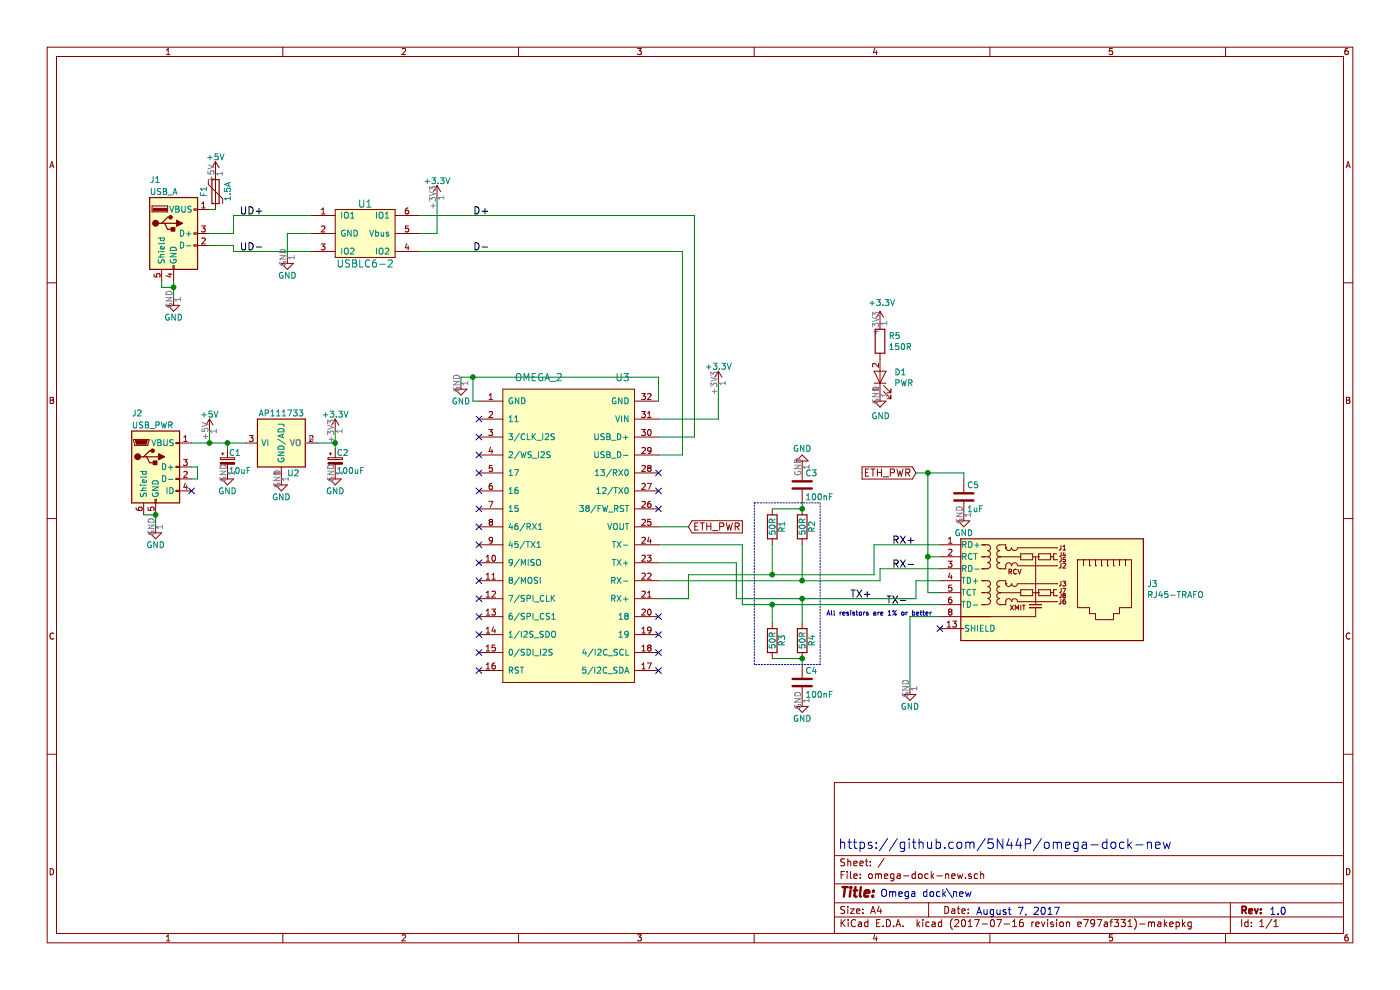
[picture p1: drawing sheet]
EESchema Schematic File Version 2
LIBS:power
LIBS:device
LIBS:transistors
LIBS:conn
LIBS:linear
LIBS:regul
LIBS:74xx
LIBS:cmos4000
LIBS:adc-dac
LIBS:memory
LIBS:xilinx
LIBS:microcontrollers
LIBS:dsp
LIBS:microchip
LIBS:analog_switches
LIBS:motorola
LIBS:texas
LIBS:intel
LIBS:audio
LIBS:interface
LIBS:digital-audio
LIBS:philips
LIBS:display
LIBS:cypress
LIBS:siliconi
LIBS:opto
LIBS:atmel
LIBS:contrib
LIBS:valves
LIBS:omega-dock-new
LIBS:omega-dock-new-cache
EELAYER 26 0
EELAYER END
$Descr A4 11693 8268
encoding utf-8
Sheet 1 1
Title ""
Date ""
Rev ""
Comp ""
Comment1 ""
Comment2 ""
Comment3 ""
Comment4 ""
$EndDescr
$Comp
L USB_OTG J2
U 1 1
P 1300 3900
F 0 "J2" H 1100 4350 50  0000 L CNN
F 1 "USB_PWR" H 1100 4250 50  0000 L CNN
F 2 "Connectors:USB_Micro-B" H 1450 3850 50  0001 C CNN
F 3 "" H 1450 3850 50  0001 C CNN
	1    1300 3900
	1    0    0    -1  
$EndComp
$Comp
L USB_A J1
U 1 1
P 1450 1950
F 0 "J1" H 1250 2400 50  0000 L CNN
F 1 "USB_A" H 1250 2300 50  0000 L CNN
F 2 "Connectors:USB_A" H 1600 1900 50  0001 C CNN
F 3 "" H 1600 1900 50  0001 C CNN
	1    1450 1950
	1    0    0    -1  
$EndComp
$Comp
L +5V #PWR01
U 1 1
P 1800 1450
F 0 "#PWR01" H 1800 1300 50  0001 C CNN
F 1 "+5V" H 1800 1590 50  0000 C CNN
F 2 "" H 1800 1450 50  0001 C CNN
F 3 "" H 1800 1450 50  0001 C CNN
	1    1800 1450
	1    0    0    -1  
$EndComp
Wire Wire Line
	1600 3700 2050 3700
Wire Wire Line
	1750 3700 1750 3600
$Comp
L +5V #PWR02
U 1 1
P 1750 3600
F 0 "#PWR02" H 1750 3450 50  0001 C CNN
F 1 "+5V" H 1750 3740 50  0000 C CNN
F 2 "" H 1750 3600 50  0001 C CNN
F 3 "" H 1750 3600 50  0001 C CNN
	1    1750 3600
	1    0    0    -1  
$EndComp
Wire Wire Line
	1200 4300 1300 4300
$Comp
L GND #PWR03
U 1 1
P 1300 4400
F 0 "#PWR03" H 1300 4150 50  0001 C CNN
F 1 "GND" H 1300 4250 50  0000 C CNN
F 2 "" H 1300 4400 50  0001 C CNN
F 3 "" H 1300 4400 50  0001 C CNN
	1    1300 4400
	1    0    0    -1  
$EndComp
Wire Wire Line
	1300 4300 1300 4400
Connection ~ 1300 4300
Wire Wire Line
	1600 3900 1650 3900
Wire Wire Line
	1650 3900 1650 4000
Wire Wire Line
	1650 4000 1600 4000
Wire Wire Line
	5500 4850 7350 4850
Wire Wire Line
	5500 4550 6200 4550
Wire Wire Line
	5750 4400 5500 4400
Wire Wire Line
	7750 4950 7850 4950
Wire Wire Line
	7750 3950 7750 4950
Wire Wire Line
	7750 4650 7850 4650
Connection ~ 7750 4650
$Comp
L C C5
U 1 1
P 8050 4150
F 0 "C5" H 8075 4250 50  0000 L CNN
F 1 "1uF" H 8075 4050 50  0000 L CNN
F 2 "Capacitors_SMD:C_0805_HandSoldering" H 8088 4000 50  0001 C CNN
F 3 "" H 8050 4150 50  0001 C CNN
	1    8050 4150
	1    0    0    -1  
$EndComp
Wire Wire Line
	7650 3950 8050 3950
Wire Wire Line
	8050 3950 8050 4000
Connection ~ 7750 3950
$Comp
L GND #PWR04
U 1 1
P 8050 4300
F 0 "#PWR04" H 8050 4050 50  0001 C CNN
F 1 "GND" H 8050 4150 50  0000 C CNN
F 2 "" H 8050 4300 50  0001 C CNN
F 3 "" H 8050 4300 50  0001 C CNN
	1    8050 4300
	1    0    0    -1  
$EndComp
$Comp
L R R1
U 1 1
P 6450 4400
F 0 "R1" V 6530 4400 50  0000 C CNN
F 1 "50R" V 6450 4400 50  0000 C CNN
F 2 "Resistors_SMD:R_0805_HandSoldering" V 6380 4400 50  0001 C CNN
F 3 "" H 6450 4400 50  0001 C CNN
	1    6450 4400
	1    0    0    -1  
$EndComp
$Comp
L R R2
U 1 1
P 6700 4400
F 0 "R2" V 6780 4400 50  0000 C CNN
F 1 "50R" V 6700 4400 50  0000 C CNN
F 2 "Resistors_SMD:R_0805_HandSoldering" V 6630 4400 50  0001 C CNN
F 3 "" H 6700 4400 50  0001 C CNN
	1    6700 4400
	1    0    0    -1  
$EndComp
$Comp
L R R3
U 1 1
P 6450 5350
F 0 "R3" V 6530 5350 50  0000 C CNN
F 1 "50R" V 6450 5350 50  0000 C CNN
F 2 "Resistors_SMD:R_0805_HandSoldering" V 6380 5350 50  0001 C CNN
F 3 "" H 6450 5350 50  0001 C CNN
	1    6450 5350
	1    0    0    -1  
$EndComp
$Comp
L R R4
U 1 1
P 6700 5350
F 0 "R4" V 6780 5350 50  0000 C CNN
F 1 "50R" V 6700 5350 50  0000 C CNN
F 2 "Resistors_SMD:R_0805_HandSoldering" V 6630 5350 50  0001 C CNN
F 3 "" H 6700 5350 50  0001 C CNN
	1    6700 5350
	1    0    0    -1  
$EndComp
Wire Wire Line
	6700 4850 6700 4550
Connection ~ 6700 4850
Wire Wire Line
	6450 4800 6450 4550
Connection ~ 6450 4800
Wire Wire Line
	6450 4250 6700 4250
Wire Wire Line
	6700 5500 6450 5500
$Comp
L C C4
U 1 1
P 6700 5700
F 0 "C4" H 6725 5800 50  0000 L CNN
F 1 "100nF" H 6725 5600 50  0000 L CNN
F 2 "Capacitors_SMD:C_0805_HandSoldering" H 6738 5550 50  0001 C CNN
F 3 "" H 6700 5700 50  0001 C CNN
	1    6700 5700
	1    0    0    -1  
$EndComp
$Comp
L C C3
U 1 1
P 6700 4050
F 0 "C3" H 6725 4150 50  0000 L CNN
F 1 "100nF" H 6725 3950 50  0000 L CNN
F 2 "Capacitors_SMD:C_0805_HandSoldering" H 6738 3900 50  0001 C CNN
F 3 "" H 6700 4050 50  0001 C CNN
	1    6700 4050
	1    0    0    -1  
$EndComp
Wire Wire Line
	6700 5500 6700 5550
Connection ~ 6700 5500
Wire Wire Line
	6700 4250 6700 4200
Connection ~ 6700 4250
$Comp
L GND #PWR05
U 1 1
P 6700 3900
F 0 "#PWR05" H 6700 3650 50  0001 C CNN
F 1 "GND" H 6700 3750 50  0000 C CNN
F 2 "" H 6700 3900 50  0001 C CNN
F 3 "" H 6700 3900 50  0001 C CNN
	1    6700 3900
	-1   0    0    1   
$EndComp
$Comp
L GND #PWR06
U 1 1
P 6700 5850
F 0 "#PWR06" H 6700 5600 50  0001 C CNN
F 1 "GND" H 6700 5700 50  0000 C CNN
F 2 "" H 6700 5850 50  0001 C CNN
F 3 "" H 6700 5850 50  0001 C CNN
	1    6700 5850
	1    0    0    -1  
$EndComp
Wire Wire Line
	7600 5150 7850 5150
Wire Wire Line
	7600 5150 7600 5750
Wire Wire Line
	1750 1950 1950 1950
Wire Wire Line
	1950 1950 1950 1800
Wire Wire Line
	1950 1800 2600 1800
Wire Wire Line
	1750 2050 1950 2050
Wire Wire Line
	1950 2050 1950 2100
Wire Wire Line
	1950 2100 2600 2100
$Comp
L GND #PWR07
U 1 1
P 2400 2150
F 0 "#PWR07" H 2400 1900 50  0001 C CNN
F 1 "GND" H 2400 2000 50  0000 C CNN
F 2 "" H 2400 2150 50  0001 C CNN
F 3 "" H 2400 2150 50  0001 C CNN
	1    2400 2150
	1    0    0    -1  
$EndComp
$Comp
L +3.3V #PWR08
U 1 1
P 3650 1650
F 0 "#PWR08" H 3650 1500 50  0001 C CNN
F 1 "+3.3V" H 3650 1790 50  0000 C CNN
F 2 "" H 3650 1650 50  0001 C CNN
F 3 "" H 3650 1650 50  0001 C CNN
	1    3650 1650
	1    0    0    -1  
$EndComp
Wire Wire Line
	2600 1950 2400 1950
Wire Wire Line
	2400 1950 2400 2150
Wire Wire Line
	3500 1950 3650 1950
Wire Wire Line
	3650 1950 3650 1650
Wire Wire Line
	3500 2100 5700 2100
Wire Wire Line
	5700 2100 5700 3800
Wire Wire Line
	5700 3800 5500 3800
Wire Wire Line
	3500 1800 5800 1800
Wire Wire Line
	5800 1800 5800 3650
Wire Wire Line
	5800 3650 5500 3650
$Comp
L AP111733 U2
U 1 1
P 2350 3700
F 0 "U2" H 2450 3450 50  0000 C CNN
F 1 "AP111733" H 2350 3950 50  0000 C CNN
F 2 "TO_SOT_Packages_SMD:SOT-223" H 2350 3350 50  0001 C CNN
F 3 "" H 2450 3450 50  0001 C CNN
	1    2350 3700
	1    0    0    -1  
$EndComp
Connection ~ 1750 3700
$Comp
L CP_Small C1
U 1 1
P 1900 3850
F 0 "C1" H 1910 3920 50  0000 L CNN
F 1 "10uF" H 1910 3770 50  0000 L CNN
F 2 "Capacitors_SMD:CP_Elec_4x5.3" H 1900 3850 50  0001 C CNN
F 3 "" H 1900 3850 50  0001 C CNN
	1    1900 3850
	1    0    0    -1  
$EndComp
$Comp
L CP_Small C2
U 1 1
P 2800 3850
F 0 "C2" H 2810 3920 50  0000 L CNN
F 1 "100uF" H 2810 3770 50  0000 L CNN
F 2 "Capacitors_SMD:CP_Elec_6.3x5.3" H 2800 3850 50  0001 C CNN
F 3 "" H 2800 3850 50  0001 C CNN
	1    2800 3850
	1    0    0    -1  
$EndComp
Wire Wire Line
	2650 3700 2800 3700
$Comp
L GND #PWR09
U 1 1
P 2800 3950
F 0 "#PWR09" H 2800 3700 50  0001 C CNN
F 1 "GND" H 2800 3800 50  0000 C CNN
F 2 "" H 2800 3950 50  0001 C CNN
F 3 "" H 2800 3950 50  0001 C CNN
	1    2800 3950
	1    0    0    -1  
$EndComp
$Comp
L GND #PWR010
U 1 1
P 2350 4000
F 0 "#PWR010" H 2350 3750 50  0001 C CNN
F 1 "GND" H 2350 3850 50  0000 C CNN
F 2 "" H 2350 4000 50  0001 C CNN
F 3 "" H 2350 4000 50  0001 C CNN
	1    2350 4000
	1    0    0    -1  
$EndComp
$Comp
L GND #PWR011
U 1 1
P 1900 3950
F 0 "#PWR011" H 1900 3700 50  0001 C CNN
F 1 "GND" H 1900 3800 50  0000 C CNN
F 2 "" H 1900 3950 50  0001 C CNN
F 3 "" H 1900 3950 50  0001 C CNN
	1    1900 3950
	1    0    0    -1  
$EndComp
Wire Wire Line
	1900 3750 1900 3700
Connection ~ 1900 3700
$Comp
L +3.3V #PWR012
U 1 1
P 2800 3600
F 0 "#PWR012" H 2800 3450 50  0001 C CNN
F 1 "+3.3V" H 2800 3740 50  0000 C CNN
F 2 "" H 2800 3600 50  0001 C CNN
F 3 "" H 2800 3600 50  0001 C CNN
	1    2800 3600
	1    0    0    -1  
$EndComp
Wire Wire Line
	2800 3600 2800 3750
Connection ~ 2800 3700
$Comp
L GND #PWR013
U 1 1
P 1450 2500
F 0 "#PWR013" H 1450 2250 50  0001 C CNN
F 1 "GND" H 1450 2350 50  0000 C CNN
F 2 "" H 1450 2500 50  0001 C CNN
F 3 "" H 1450 2500 50  0001 C CNN
	1    1450 2500
	1    0    0    -1  
$EndComp
$Comp
L GND #PWR014
U 1 1
P 7600 5750
F 0 "#PWR014" H 7600 5500 50  0001 C CNN
F 1 "GND" H 7600 5600 50  0000 C CNN
F 2 "" H 7600 5750 50  0001 C CNN
F 3 "" H 7600 5750 50  0001 C CNN
	1    7600 5750
	1    0    0    -1  
$EndComp
Wire Wire Line
	5500 3500 6000 3500
Wire Wire Line
	6000 3500 6000 3200
Wire Wire Line
	4000 3350 3950 3350
Wire Wire Line
	3950 3350 3950 3150
Wire Wire Line
	3850 3150 5500 3150
Wire Wire Line
	5500 3150 5500 3350
$Comp
L GND #PWR015
U 1 1
P 3850 3200
F 0 "#PWR015" H 3850 2950 50  0001 C CNN
F 1 "GND" H 3850 3050 50  0000 C CNN
F 2 "" H 3850 3200 50  0001 C CNN
F 3 "" H 3850 3200 50  0001 C CNN
	1    3850 3200
	1    0    0    -1  
$EndComp
$Comp
L +3.3V #PWR016
U 1 1
P 6000 3200
F 0 "#PWR016" H 6000 3050 50  0001 C CNN
F 1 "+3.3V" H 6000 3340 50  0000 C CNN
F 2 "" H 6000 3200 50  0001 C CNN
F 3 "" H 6000 3200 50  0001 C CNN
	1    6000 3200
	1    0    0    -1  
$EndComp
Wire Wire Line
	3850 3150 3850 3200
Connection ~ 3950 3150
NoConn ~ 4000 3500
NoConn ~ 4000 3650
NoConn ~ 4000 3800
NoConn ~ 4000 3950
NoConn ~ 4000 4100
NoConn ~ 4000 4250
NoConn ~ 4000 4400
NoConn ~ 4000 4550
NoConn ~ 4000 4700
NoConn ~ 4000 4850
NoConn ~ 4000 5000
NoConn ~ 4000 5150
NoConn ~ 4000 5300
NoConn ~ 4000 5450
NoConn ~ 4000 5600
NoConn ~ 5500 3950
NoConn ~ 5500 4100
NoConn ~ 5500 4250
NoConn ~ 5500 5150
NoConn ~ 5500 5300
NoConn ~ 5500 5450
NoConn ~ 5500 5600
NoConn ~ 1600 4100
Wire Wire Line
	1350 2350 1350 2400
Wire Wire Line
	1350 2400 1450 2400
Wire Wire Line
	1450 2350 1450 2500
Connection ~ 1450 2400
Wire Wire Line
	6450 5200 6450 5050
Connection ~ 6450 5050
Wire Wire Line
	6700 5200 6700 5000
Connection ~ 6700 5000
Text Label 7100 5000 0    60   ~ 0
TX+
Text Label 7400 5050 0    60   ~ 0
TX-
Text Label 7450 4550 0    60   ~ 0
RX+
Text Label 7450 4750 0    60   ~ 0
RX-
Text Label 3950 1800 0    60   ~ 0
D+
Text Label 3950 2100 0    60   ~ 0
D-
Text Label 2000 1800 0    60   ~ 0
UD+
Text Label 2000 2100 0    60   ~ 0
UD-
$Comp
L Polyfuse F1
U 1 1
P 1800 1600
F 0 "F1" V 1700 1600 50  0000 C CNN
F 1 "1.5A" V 1900 1600 50  0000 C CNN
F 2 "Capacitors_SMD:C_1206_HandSoldering" H 1850 1400 50  0001 L CNN
F 3 "" H 1800 1600 50  0001 C CNN
	1    1800 1600
	1    0    0    -1  
$EndComp
Wire Wire Line
	1750 1750 1800 1750
$Comp
L USBLC6-2 U1
U 1 1
P 3050 2000
F 0 "U1" H 3050 2300 60  0000 C CNN
F 1 "USBLC6-2" H 3050 1800 60  0000 C CNN
F 2 "TO_SOT_Packages_SMD:SOT-23-6_Handsoldering" H 3050 2000 60  0001 C CNN
F 3 "" H 3050 2000 60  0001 C CNN
	1    3050 2000
	1    0    0    -1  
$EndComp
$Comp
L OMEGA_2 U3
U 1 1
P 4750 4400
F 0 "U3" H 5200 5650 60  0000 C CNN
F 1 "OMEGA_2" H 4500 5650 60  0000 C CNN
F 2 "" H 4750 5000 60  0001 C CNN
F 3 "" H 4750 5000 60  0001 C CNN
	1    4750 4400
	1    0    0    -1  
$EndComp
Text Notes 7350 7500 0    60   ~ 0
Omega dock\ new
Text Notes 8150 7650 0    60   ~ 0
August 7, 2017
Text Notes 10600 7650 0    60   ~ 0
1.0
Text Notes 7000 7100 0    79   ~ 0
https://github.com/5N44P/omega-dock-new
Wire Notes Line
	6300 4200 6850 4200
Wire Notes Line
	6850 4200 6850 5550
Wire Notes Line
	6850 5550 6300 5550
Wire Notes Line
	6300 5550 6300 4200
$Comp
L RJ45-TRAFO J3
U 1 1
P 9150 5050
F 0 "J3" H 9580 5225 50  0000 L CNN
F 1 "RJ45-TRAFO" H 9580 5134 50  0000 L CNN
F 2 "RJ45-TRAFO-AMPHENOL:RJ45_TRAFO_AMPHENOL" H 9150 5050 50  0001 C CNN
F 3 "" H 9150 5050 50  0001 C CNN
	1    9150 5050
	1    0    0    -1  
$EndComp
Text Notes 6900 5150 0    39   ~ 0
All resistors are 1% or better
Wire Wire Line
	6200 4550 6200 5050
Wire Wire Line
	6200 5050 7850 5050
Wire Wire Line
	5500 4700 6150 4700
Wire Wire Line
	6150 4700 6150 5000
Wire Wire Line
	6150 5000 7650 5000
Wire Wire Line
	7650 5000 7650 4850
Wire Wire Line
	7650 4850 7850 4850
Wire Wire Line
	7350 4850 7350 4750
Wire Wire Line
	7350 4750 7850 4750
Wire Wire Line
	5500 5000 5750 5000
Wire Wire Line
	5750 5000 5750 4800
Wire Wire Line
	5750 4800 7300 4800
Wire Wire Line
	7300 4800 7300 4550
Wire Wire Line
	7300 4550 7850 4550
Text GLabel 5750 4400 2    60   Input ~ 0
ETH_PWR
Text GLabel 7650 3950 0    60   Input ~ 0
ETH_PWR
$Comp
L LED D1
U 1 1
P 7350 3150
F 0 "D1" V 7388 3032 50  0000 R CNN
F 1 "PWR" V 7297 3032 50  0000 R CNN
F 2 "LEDs:LED_1206_HandSoldering" H 7350 3150 50  0001 C CNN
F 3 "" H 7350 3150 50  0001 C CNN
F 4 "LITEON LTST-C150KFKT" V 7350 3150 60  0001 C CNN "Codice TME"
	1    7350 3150
	0    -1   -1   0   
$EndComp
$Comp
L +3.3V #PWR017
U 1 1
P 7350 2700
F 0 "#PWR017" H 7350 2550 50  0001 C CNN
F 1 "+3.3V" H 7365 2873 50  0000 C CNN
F 2 "" H 7350 2700 50  0001 C CNN
F 3 "" H 7350 2700 50  0001 C CNN
	1    7350 2700
	1    0    0    -1  
$EndComp
$Comp
L R R5
U 1 1
P 7350 2850
F 0 "R5" H 7420 2896 50  0000 L CNN
F 1 "150R" H 7420 2805 50  0000 L CNN
F 2 "Resistors_SMD:R_0805_HandSoldering" V 7280 2850 50  0001 C CNN
F 3 "" H 7350 2850 50  0001 C CNN
	1    7350 2850
	1    0    0    -1  
$EndComp
$Comp
L GND #PWR018
U 1 1
P 7350 3300
F 0 "#PWR018" H 7350 3050 50  0001 C CNN
F 1 "GND" H 7355 3127 50  0000 C CNN
F 2 "" H 7350 3300 50  0001 C CNN
F 3 "" H 7350 3300 50  0001 C CNN
	1    7350 3300
	1    0    0    -1  
$EndComp
NoConn ~ 7850 5250
$EndSCHEMATC
